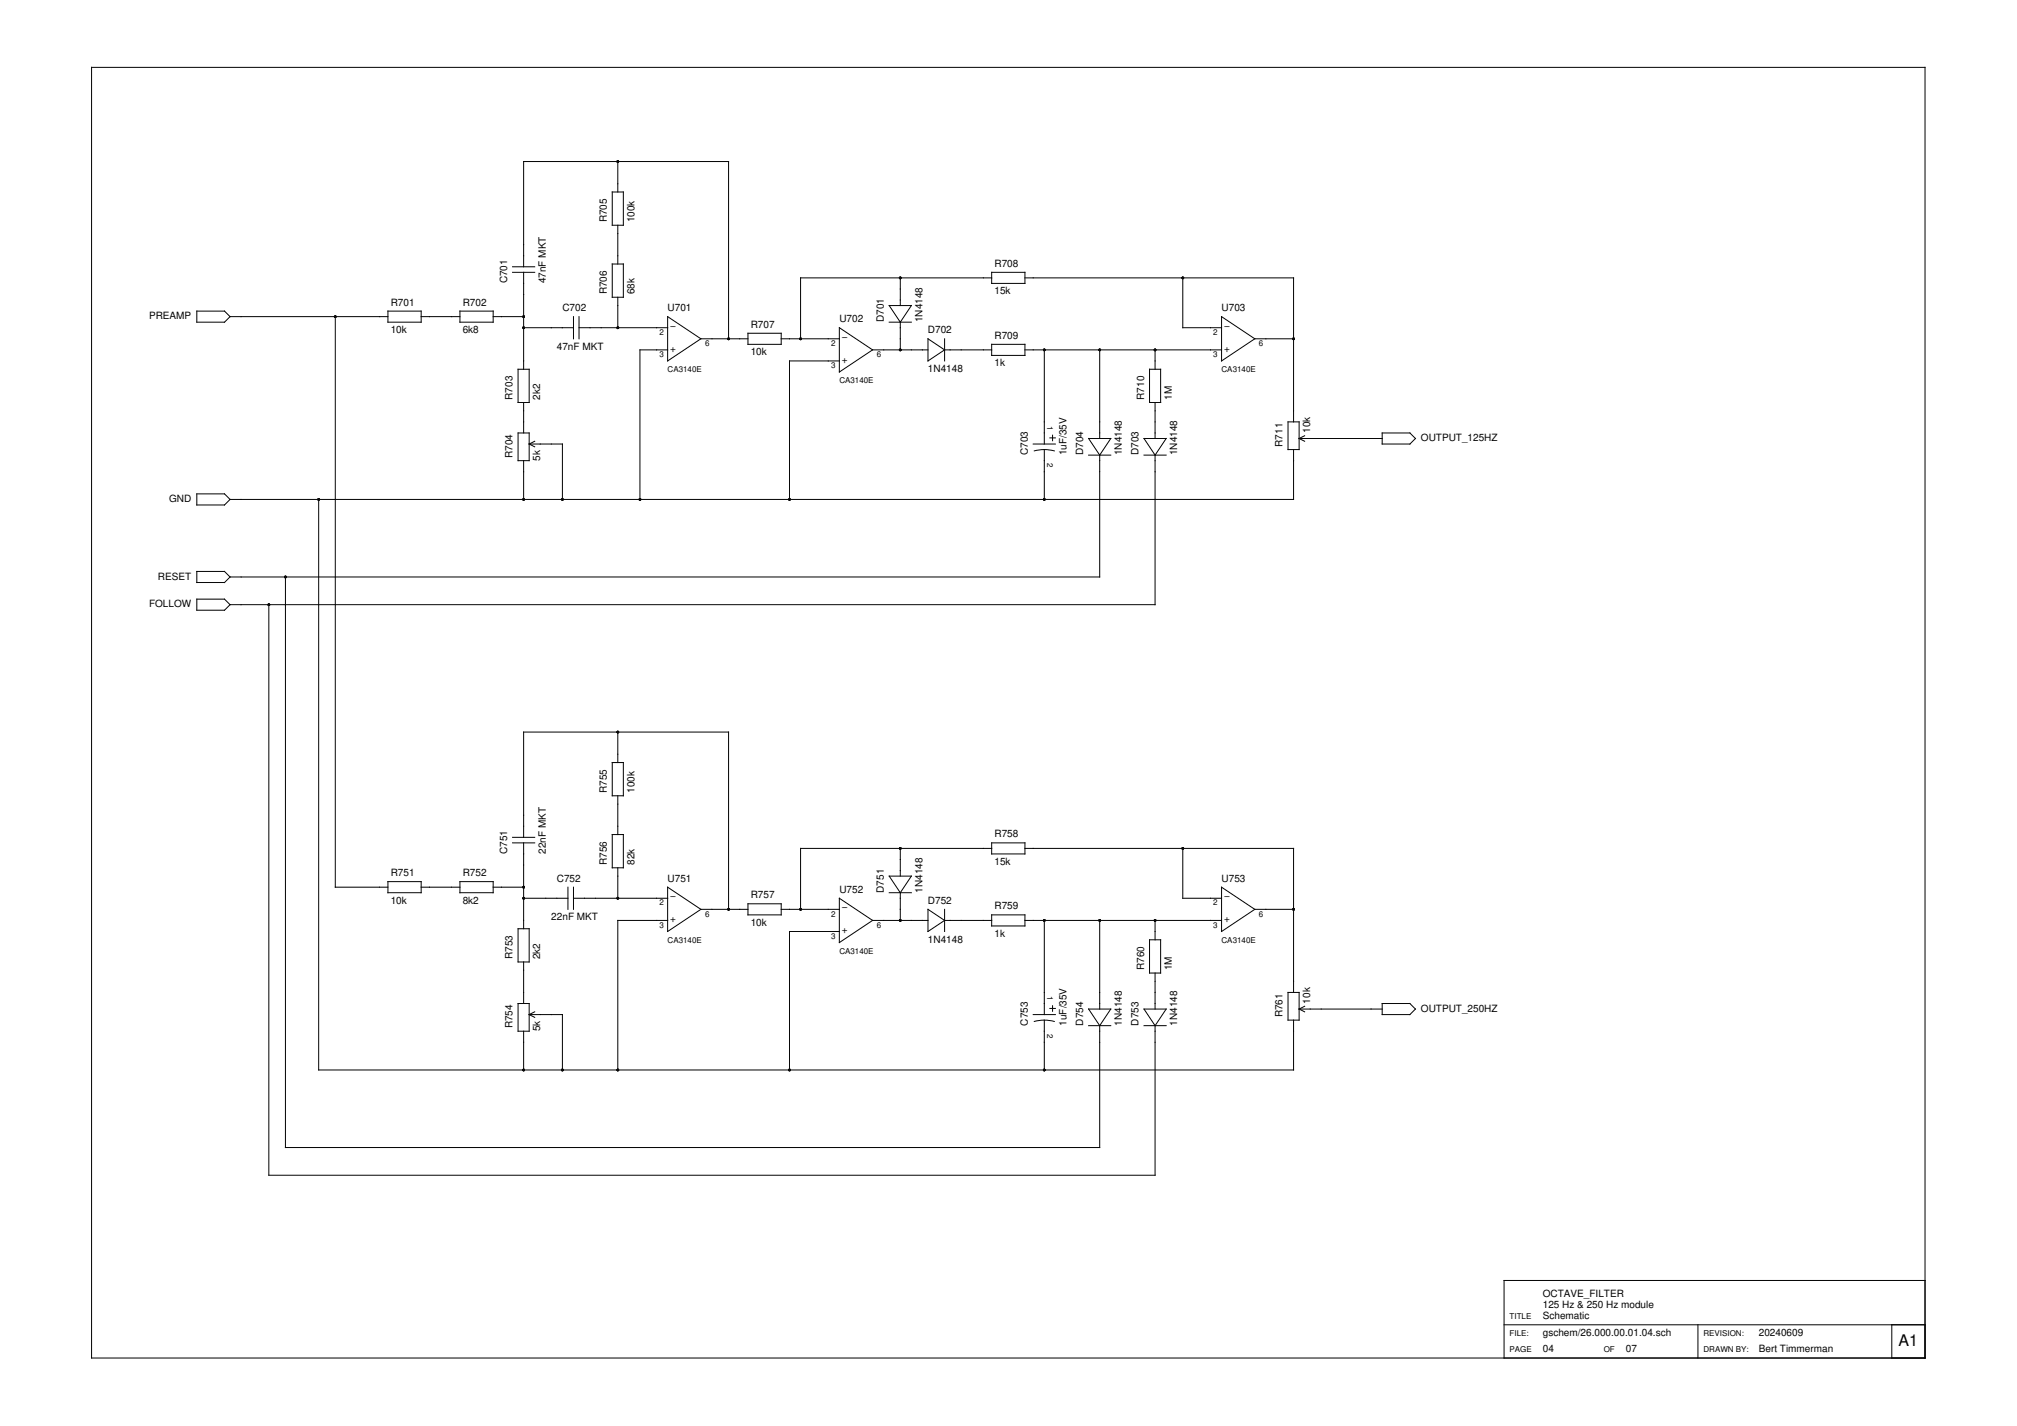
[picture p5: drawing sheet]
<svg xmlns="http://www.w3.org/2000/svg" width="420mm" height="297mm" viewBox="0 0 420 297" stroke-linecap="round" stroke-linejoin="round" font-family="sans-serif">
<g fill="none" stroke="#000" stroke-width=".21">
<path d="M19.1 14h381.9v268.9h-381.9zM127.5 40h2.3v6.9h-2.3zM128.7 33.6v6.4M106.8 56.7h4.6M106.8 55.6h4.6M109.1 55.6v-22h42.7v37M109.1 56.7v20.2M127.5 55h2.3v6.9h-2.3zM128.7 46.9v8.1M187.5 57.9v5.7M206.6 56.7h6.9v2.3h-6.9zM206.6 57.9h-39.8v12.7"/>
<path d="M213.5 57.9h56v30M246.4 57.9v10.4h8.1M41 64.8h5.8l1.1 1.2-1.1 1.1h-5.8zM47.9 66h32.9M69.8 66v118.8h11M80.8 64.8h6.9v2.3h-6.9zM87.7 66h8.1M95.8 64.8h6.9v2.3h-6.9zM102.7 66h6.4M107.9 76.9h2.3v6.9h-2.3zM109.1 68.3h10.4M119.5 66v4.6"/>
<path d="M120.6 68.3h18.5M120.6 66v4.6M128.7 61.9v6.4M139.1 72.9h-5.8v31.1M139.1 66l6.9 4.6-6.9 4.6zM146 70.6h9.8M155.8 69.4h6.9v2.3h-6.9zM162.7 70.6h12.1M174.8 75.2h-10.3v28.8M174.8 68.3l7 4.6-7 4.6zM181.8 72.9h11.5M185.2 67.1h4.6"/>
<path d="M185.2 63.6h4.6l-2.3 3.5zM187.5 67.1v5.8M193.3 70.6l3.5 2.3-3.5 2.3zM196.8 72.9h9.8M196.8 70.6v4.6M206.6 71.7h6.9v2.3h-6.9zM213.5 72.9h41M217.5 72.9v19.6M229.1 72.9v18.4M239.5 76.9h2.3v6.9h-2.3zM240.6 72.9v4M254.5 66l6.9 4.6-6.9 4.6z"/>
<path d="M261.4 70.6h8.1M107.9 90.2h2.3v5.8h-2.3zM109.1 83.8v6.4M109.1 96v8M110.2 92.5h7v11.5M110.2 92.5l1.2 .6M111.4 91.9l-1.2 .6M215.2 92.5h4.6M215.4 93.9a8.1 8.1 0 0 1 4.2 0M217.5 93.6v10.4M218.7 91.2h1.1M219.3 90.6v1.2"/>
<path d="M226.8 91.3h4.6l-2.3 3.5zM226.8 94.8h4.6M229.1 94.8v25.4h-181.2M238.3 91.3h4.6l-2.3 3.5zM238.3 94.8h4.6M240.6 83.8v7.5M240.6 94.8v31.2h-192.7M268.3 87.9h2.3v5.7h-2.3zM269.5 93.6v10.4h-221.6M270.6 91.3h17.3M270.6 91.3l1.2 .6M271.8 90.8l-1.2 .5"/>
<path d="M287.9 90.2h5.8l1.1 1.1-1.1 1.2h-5.8zM41 102.9h5.8l1.1 1.1-1.1 1.2h-5.8zM41 119h5.8l1.1 1.2-1.1 1.1h-5.8zM66.4 104v118.9h203.1v-10.4M41 124.8h5.8l1.1 1.2-1.1 1.1h-5.8zM56 126v118.8h184.6v-31.2M59.5 120.2v118.8h169.6v-25.4M127.5 158.8h2.3v7h-2.3zM128.7 152.5v6.3M106.8 175.6h4.6M106.8 174.4h4.6M109.1 174.4v-21.9h42.7v36.9"/>
<path d="M109.1 175.6v17.9M127.5 173.8h2.3v7h-2.3zM128.7 165.8v8M187.5 176.7v5.8M206.6 176.7h-39.8v12.7M206.6 175.6h6.9v2.3h-6.9zM213.5 176.7h56v30M246.4 176.7v10.4h8.1M80.8 183.6h6.9v2.4h-6.9zM87.7 184.8h8.1M95.8 183.6h6.9v2.4h-6.9zM102.7 184.8h6.4"/>
<path d="M107.9 193.5h2.3v6.9h-2.3zM109.1 187.1h9.2M118.3 184.8v4.6M119.5 184.8v4.6M119.5 187.1h19.6M128.7 180.8v6.3M139.1 191.7h-10.4v31.2M139.1 184.8l6.9 4.6-6.9 4.6zM146 189.4h9.8M155.8 188.3h6.9v2.3h-6.9zM162.7 189.4h12.1M174.8 194h-10.3v28.9"/>
<path d="M174.8 187.1l7 4.6-7 4.6zM181.8 191.7h11.5M185.2 182.5h4.6l-2.3 3.5zM185.2 186h4.6M187.5 186v5.7M193.3 189.4l3.5 2.3-3.5 2.3zM196.8 189.4v4.6M196.8 191.7h9.8M206.6 190.6h6.9v2.3h-6.9zM213.5 191.7h41M217.5 191.7v19.6M229.1 191.7v18.5"/>
<path d="M239.5 195.8h2.3v6.9h-2.3zM240.6 191.7v4.1M254.5 184.8l6.9 4.6-6.9 4.6zM261.4 189.4h8.1M107.9 209h2.3v5.8h-2.3zM109.1 200.4v8.6M109.1 214.8v8.1M110.2 211.3h7v11.6M110.2 211.3l1.2 .6M111.4 210.8l-1.2 .5M215.2 211.3h4.6M215.4 212.8a8.1 8.1 0 0 1 4.2 0"/>
<path d="M217.5 212.5v10.4M218.7 210.1h1.1M219.3 209.5v1.1M226.8 210.2h4.6l-2.3 3.4zM226.8 213.6h4.6M238.3 210.2h4.6l-2.3 3.4zM238.3 213.6h4.6M240.6 202.7v7.5M268.3 206.7h2.3v5.8h-2.3zM270.6 210.2h17.3M270.6 210.2l1.2 .6M271.8 209.6l-1.2 .6"/>
<path d="M287.9 209h5.8l1.1 1.2-1.1 1.1h-5.8zM313.3 276h87.7M353.7 276v6.9M394.1 276v6.9M401 266.7h-87.7v16.2"/>
</g>
<g fill="#000">
<circle cx="128.7" cy="33.6" r=".29"/>
<circle cx="187.5" cy="57.9" r=".29"/>
<circle cx="246.4" cy="57.9" r=".29"/>
<circle cx="69.8" cy="66" r=".29"/>
<circle cx="109.1" cy="66" r=".29"/>
<circle cx="109.1" cy="68.3" r=".29"/>
<circle cx="128.7" cy="68.3" r=".29"/>
<circle cx="151.8" cy="70.6" r=".29"/>
<circle cx="166.8" cy="70.6" r=".29"/>
<circle cx="187.5" cy="72.9" r=".29"/>
<circle cx="217.5" cy="72.9" r=".29"/>
<circle cx="229.1" cy="72.9" r=".29"/>
<circle cx="240.6" cy="72.9" r=".29"/>
<circle cx="269.5" cy="70.6" r=".29"/>
<circle cx="66.4" cy="104" r=".29"/>
<circle cx="109.1" cy="104" r=".29"/>
<circle cx="117.2" cy="104" r=".29"/>
<circle cx="133.3" cy="104" r=".29"/>
<circle cx="164.5" cy="104" r=".29"/>
<circle cx="217.5" cy="104" r=".29"/>
<circle cx="56" cy="126" r=".29"/>
<circle cx="59.5" cy="120.2" r=".29"/>
<circle cx="128.7" cy="152.5" r=".29"/>
<circle cx="187.5" cy="176.7" r=".29"/>
<circle cx="246.4" cy="176.7" r=".29"/>
<circle cx="109.1" cy="184.8" r=".29"/>
<circle cx="109.1" cy="187.1" r=".29"/>
<circle cx="128.7" cy="187.1" r=".29"/>
<circle cx="151.8" cy="189.4" r=".29"/>
<circle cx="166.8" cy="189.4" r=".29"/>
<circle cx="187.5" cy="191.7" r=".29"/>
<circle cx="217.5" cy="191.7" r=".29"/>
<circle cx="229.1" cy="191.7" r=".29"/>
<circle cx="240.6" cy="191.7" r=".29"/>
<circle cx="269.5" cy="189.4" r=".29"/>
<circle cx="109.1" cy="222.9" r=".29"/>
<circle cx="117.2" cy="222.9" r=".29"/>
<circle cx="128.7" cy="222.9" r=".29"/>
<circle cx="164.5" cy="222.9" r=".29"/>
<circle cx="217.5" cy="222.9" r=".29"/>
</g>
<text font-size="3.3" x="395.5" y="280.3">A1</text>
<g font-size="2.1">
<text x="126.4" y="46.3" transform="rotate(-90 126.4 46.3)">R705</text>
<text x="132.2" y="46.3" transform="rotate(-90 132.2 46.3)">100k</text>
<text x="105.6" y="59" transform="rotate(-90 105.6 59)">C701</text>
<text x="113.7" y="59" transform="rotate(-90 113.7 59)">47nF MKT</text>
<text x="207.2" y="55.6">R708</text>
<text x="81.4" y="63.6">R701</text>
<text x="96.4" y="63.6">R702</text>
<text x="117.2" y="64.8">C702</text>
<text x="126.4" y="61.3" transform="rotate(-90 126.4 61.3)">R706</text>
<text x="132.2" y="61.3" transform="rotate(-90 132.2 61.3)">68k</text>
<text x="139.1" y="64.8">U701</text>
<text x="207.2" y="61.3">15k</text>
<text x="254.5" y="64.8">U703</text>
<text x="31" y="66.5">PREAMP</text>
<text x="81.4" y="69.4">10k</text>
<text x="96.4" y="69.4">6k8</text>
<text x="139.6" y="68.5">−</text>
<text x="156.4" y="68.3">R707</text>
<text x="174.8" y="67.1">U702</text>
<text x="175.4" y="70.8">−</text>
<text x="184.1" y="67.1" transform="rotate(-90 184.1 67.1)">D701</text>
<text x="192.2" y="67.1" transform="rotate(-90 192.2 67.1)">1N4148</text>
<text x="193.3" y="69.4">D702</text>
<text x="207.2" y="70.6">R709</text>
<text x="255" y="68.5">−</text>
<text x="116" y="72.9">47nF MKT</text>
<text x="139.6" y="73.2">+</text>
<text x="156.4" y="74">10k</text>
<text x="175.4" y="75.5">+</text>
<text x="193.3" y="77.5">1N4148</text>
<text x="207.2" y="76.3">1k</text>
<text x="255" y="73.2">+</text>
<text x="106.8" y="83.3" transform="rotate(-90 106.8 83.3)">R703</text>
<text x="112.5" y="83.3" transform="rotate(-90 112.5 83.3)">2k2</text>
<text x="238.3" y="83.3" transform="rotate(-90 238.3 83.3)">R710</text>
<text x="244.1" y="83.3" transform="rotate(-90 244.1 83.3)">1M</text>
<text x="106.8" y="95.4" transform="rotate(-90 106.8 95.4)">R704</text>
<text x="112.5" y="96" transform="rotate(-90 112.5 96)">5k</text>
<text x="214.1" y="94.8" transform="rotate(-90 214.1 94.8)">C703</text>
<text x="222.2" y="94.8" transform="rotate(-90 222.2 94.8)">1uF/35V</text>
<text x="225.6" y="94.8" transform="rotate(-90 225.6 94.8)">D704</text>
<text x="233.7" y="94.8" transform="rotate(-90 233.7 94.8)">1N4148</text>
<text x="237.2" y="94.8" transform="rotate(-90 237.2 94.8)">D703</text>
<text x="245.2" y="94.8" transform="rotate(-90 245.2 94.8)">1N4148</text>
<text x="267.2" y="93.1" transform="rotate(-90 267.2 93.1)">R711</text>
<text x="272.9" y="90.2" transform="rotate(-90 272.9 90.2)">10k</text>
<text x="296" y="91.9">OUTPUT_125HZ</text>
<text x="35.2" y="104.6">GND</text>
<text x="32.9" y="120.7">RESET</text>
<text x="31" y="126.5">FOLLOW</text>
<text x="126.4" y="165.2" transform="rotate(-90 126.4 165.2)">R755</text>
<text x="132.2" y="165.2" transform="rotate(-90 132.2 165.2)">100k</text>
<text x="105.6" y="177.9" transform="rotate(-90 105.6 177.9)">C751</text>
<text x="113.7" y="177.9" transform="rotate(-90 113.7 177.9)">22nF MKT</text>
<text x="207.2" y="174.4">R758</text>
<text x="81.4" y="182.5">R751</text>
<text x="96.4" y="182.5">R752</text>
<text x="116" y="183.6">C752</text>
<text x="126.4" y="180.2" transform="rotate(-90 126.4 180.2)">R756</text>
<text x="132.2" y="180.2" transform="rotate(-90 132.2 180.2)">82k</text>
<text x="139.1" y="183.6">U751</text>
<text x="174.8" y="186">U752</text>
<text x="184.1" y="186" transform="rotate(-90 184.1 186)">D751</text>
<text x="192.2" y="186" transform="rotate(-90 192.2 186)">1N4148</text>
<text x="207.2" y="180.2">15k</text>
<text x="254.5" y="183.6">U753</text>
<text x="81.4" y="188.3">10k</text>
<text x="96.4" y="188.3">8k2</text>
<text x="114.8" y="191.7">22nF MKT</text>
<text x="139.6" y="187.3">−</text>
<text x="156.4" y="187.1">R757</text>
<text x="175.4" y="189.6">−</text>
<text x="193.3" y="188.3">D752</text>
<text x="207.2" y="189.4">R759</text>
<text x="255" y="187.3">−</text>
<text x="139.6" y="192.1">+</text>
<text x="156.4" y="192.9">10k</text>
<text x="175.4" y="194.4">+</text>
<text x="193.3" y="196.3">1N4148</text>
<text x="207.2" y="195.2">1k</text>
<text x="255" y="192.1">+</text>
<text x="106.8" y="199.8" transform="rotate(-90 106.8 199.8)">R753</text>
<text x="112.5" y="199.8" transform="rotate(-90 112.5 199.8)">2k2</text>
<text x="238.3" y="202.1" transform="rotate(-90 238.3 202.1)">R760</text>
<text x="244.1" y="202.1" transform="rotate(-90 244.1 202.1)">1M</text>
<text x="272.9" y="209" transform="rotate(-90 272.9 209)">10k</text>
<text x="106.8" y="214.2" transform="rotate(-90 106.8 214.2)">R754</text>
<text x="112.5" y="214.8" transform="rotate(-90 112.5 214.8)">5k</text>
<text x="214.1" y="213.6" transform="rotate(-90 214.1 213.6)">C753</text>
<text x="222.2" y="213.6" transform="rotate(-90 222.2 213.6)">1uF/35V</text>
<text x="225.6" y="213.6" transform="rotate(-90 225.6 213.6)">D754</text>
<text x="233.7" y="213.6" transform="rotate(-90 233.7 213.6)">1N4148</text>
<text x="237.2" y="213.6" transform="rotate(-90 237.2 213.6)">D753</text>
<text x="245.2" y="213.6" transform="rotate(-90 245.2 213.6)">1N4148</text>
<text x="267.2" y="211.9" transform="rotate(-90 267.2 211.9)">R761</text>
<text x="296" y="210.7">OUTPUT_250HZ</text>
<text x="321.4" y="270.2">OCTAVE_FILTER</text>
<text x="321.4" y="274.8">Schematic</text>
<text x="321.4" y="272.5">125 Hz &amp; 250 Hz module</text>
<text x="321.4" y="281.7">04</text>
<text x="321.4" y="278.3">gschem/26.000.00.01.04.sch</text>
<text x="338.7" y="281.7">07</text>
<text x="366.4" y="278.3">20240609</text>
<text x="366.4" y="281.7">Bert Timmerman</text>
</g>
<g font-size="1.7">
<text x="137.3" y="69.8">2</text>
<text x="252.7" y="69.8">2</text>
<text x="137.3" y="74.4">3</text>
<text x="139.1" y="77.5">CA3140E</text>
<text x="146.9" y="72.1">6</text>
<text x="173.1" y="72.1">2</text>
<text x="173.1" y="76.7">3</text>
<text x="182.6" y="74.4">6</text>
<text x="252.7" y="74.4">3</text>
<text x="254.5" y="77.5">CA3140E</text>
<text x="262.2" y="72.1">6</text>
<text x="174.8" y="79.8">CA3140E</text>
<text x="218.1" y="88.7" transform="rotate(90 218.1 88.7)">1</text>
<text x="218.1" y="96.5" transform="rotate(90 218.1 96.5)">2</text>
<text x="137.3" y="188.6">2</text>
<text x="146.9" y="190.9">6</text>
<text x="173.1" y="190.9">2</text>
<text x="252.7" y="188.6">2</text>
<text x="262.2" y="190.9">6</text>
<text x="137.3" y="193.2">3</text>
<text x="139.1" y="196.3">CA3140E</text>
<text x="173.1" y="195.5">3</text>
<text x="182.6" y="193.2">6</text>
<text x="252.7" y="193.2">3</text>
<text x="254.5" y="196.3">CA3140E</text>
<text x="174.8" y="198.6">CA3140E</text>
<text x="218.1" y="207.5" transform="rotate(90 218.1 207.5)">1</text>
<text x="218.1" y="215.4" transform="rotate(90 218.1 215.4)">2</text>
<text x="314.5" y="274.8">TITLE</text>
<text x="314.5" y="278.3">FILE:</text>
<text x="314.5" y="281.7">PAGE</text>
<text x="334.1" y="281.7">OF</text>
<text x="354.8" y="278.3">REVISION:</text>
<text x="354.8" y="281.7">DRAWN BY:</text>
</g>
</svg>
